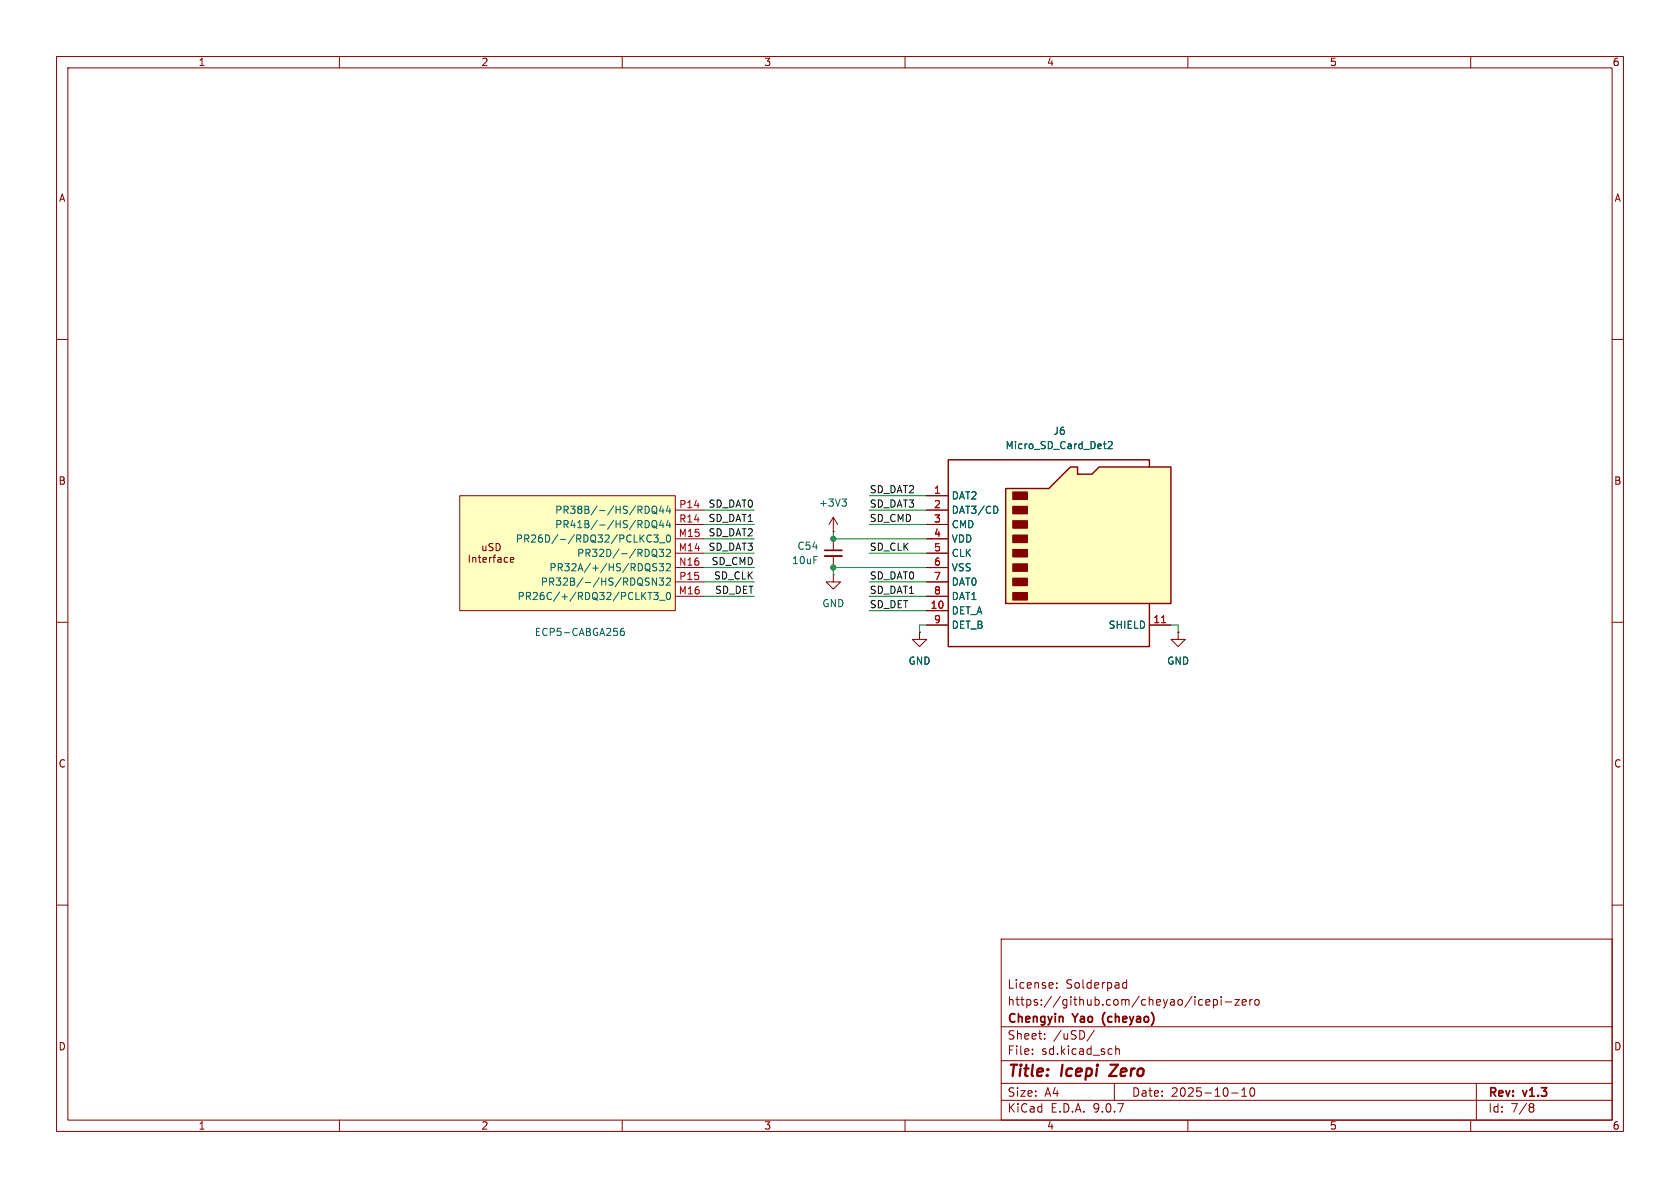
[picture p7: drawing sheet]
<svg xmlns="http://www.w3.org/2000/svg" width="297mm" height="210mm" viewBox="0 0 297 210" stroke-linecap="round" stroke-linejoin="round" font-family="sans-serif">
<g fill="none" stroke="#840000" stroke-width=".18">
<path d="M10 10h277v190h-277zM12 12h273v186h-273zM60 10v2M110 10v2M160 10v2M210 10v2M260 10v2M10 60h2M285 60h2M10 110h2M147.3 101.6v1.3h1.3l-1.3 1.2-1.3-1.2h1.3M147.3 101.6h.1"/>
<path d="M285 110h2M10 160h2M177 166h108v32h-108zM186.8 174.6v.1M186.8 173.8v.1M198.5 174.4l.2 .3 .5-.1M199.2 173.2v1.5M199.2 173.8l-.5-.1-.2 .3M212 177.6h.6M212 176.8h.6M213.2 177.2l.7-.1-.1-.3-.4-.1-.2 .2v.7h.6M214.5 176.8l.5-.1 .2 .3v.4l-.1 .2h-.6"/>
<path d="M214.5 176.7v1.5M215.9 176.2v.1M215.9 176.7v1M216.6 177.1h1.1M218.3 176.7h.8l-.8 1h.8M219.6 177.2l.7-.1-.1-.3-.4-.1-.2 .2 .1 .7h.5M221 176.7v1M221.4 176.7l-.3 .1-.1 .2M222 176.8l.3-.1 .3 .3v.4l-.3 .3-.3-.1-.2-.2v-.4zM285 160h2M60 198v2M110 198v2"/>
<path d="M160 198v2M177 194.5h108M177 191.5h108M177 187.5h108M177 181.5h108M182.5 186.3v.1M182.5 185.5v.1M184.7 183.6v.1M184.7 182.8v.1M193.5 182.1l-1.3 2M197 191.5v3M197.2 184.9v1.5"/>
<path d="M197.2 185.5l.3-.1 .3 .1 .1 .9M210 198v2M217.7 193.2h1.2M219.5 193.8h.9M219.5 192.7l.5-.4v1.5M221.1 192.4l.2-.1a.81 .81 0 0 1 .6 .6 .81 .81 0 0 1-.3 .8l-.1 .1a.81 .81 0 0 1-.4-1.4zM260 198v2M261 191.5v6.5M270.6 195.1l.4 .1 .2 .2-.3 .3M270.6 195.7h.3M270.9 195.7l.2 .2 .1 .4-.2 .2-.4 .1"/>
</g>
<path d="M197.6 188.2l-1.5 2h1.3" fill="none" stroke="#840000" stroke-width=".4"/>
<path d="M177.8 86.4h7.6l3.8-3.8h1.3v1.2h2.5l1.3-1.2h12.7v24.1h-29.2z" fill="#ffffc2"/>
<path d="M177.8 86.4h7.6l3.8-3.8h1.3v1.2h2.5l1.3-1.2h12.7v24.1h-29.2zM203.2 82.6v-1.3h-35.6v33h35.6v-7.6" fill="none" stroke="#840000" stroke-width=".25"/>
<g fill="#840000" stroke="#840000" stroke-width=".25">
<path d="M179.1 87h2.5v1.3h-2.5z"/>
<path d="M179.1 89.5h2.5v1.3h-2.5z"/>
<path d="M179.1 92.1h2.5v1.2h-2.5z"/>
<path d="M179.1 94.6h2.5v1.3h-2.5z"/>
<path d="M179.1 97.2h2.5v1.2h-2.5z"/>
<path d="M179.1 99.7h2.5v1.3h-2.5z"/>
<path d="M179.1 102.2h2.5v1.3h-2.5z"/>
<path d="M179.1 104.8h2.5v1.2h-2.5z"/>
</g>
<path d="M163.8 87.6h3.8M163.8 90.2h3.8M163.8 92.7h3.8M163.8 95.3h3.8M163.8 97.8h3.8M163.8 100.3h3.8M163.8 102.9h3.8M163.8 105.4h3.8M163.8 108h3.8M163.8 110.5h3.8M203.2 110.5h3.8" fill="none" stroke="#840000" stroke-width=".18"/>
<path d="M195.1 78.5h.4M195.4 79.3h.1M195.9 78.2l.5-.2 .2 .4-.7 .9h.7M176.2 89.5l.2 .5-.2 .7" fill="none" stroke="#006464" stroke-width=".18"/>
<path d="M205.3 110.1h.8" fill="none" stroke="#a90000" stroke-width=".18"/>
<path d="M81.3 87.6h38.1v20.4h-38.1z" fill="#ffffc2"/>
<g fill="none" stroke="#840000" stroke-width=".18">
<path d="M81.3 87.6h38.1v20.4h-38.1zM83 98.1v1.3M83.6 98.5v.9M83.6 98.7l.2-.2 .3 .1v.8M84.5 98.5h.5M84.7 98.1v1.1l.3 .2M85.4 96.5v.8h.3l.2-.1M85.4 99l.6-.2-.1-.2-.3-.1-.2 .2v.6h.5M85.9 96.5v.8M86.5 98.5v.9M86.9 98.5l-.4 .3M87.1 98.5h.5"/>
<path d="M87.2 96.1h-.5l-.2 .1v.4l.5 .2 .2 .3-.3 .2h-.5M87.6 98.1l-.3 .2v1.1M87.7 96.1a.64 .64 0 0 1 .7 .6 .64 .64 0 0 1-.7 .6zM88 98.6h.5l.1 .8M88.6 98.8l-.4 .1-.2 .2 .2 .3 .4-.1M89.7 98.6l-.3-.1-.3 .3 .2 .5h.4M90.2 99l.6-.2v-.2l-.4-.1-.2 .2 .1 .6h.5M119.4 90.2h5.1M119.4 92.7h5.1M119.4 95.3h5.1M119.4 97.8h5.1M147.3 94h.1"/>
<path d="M147.3 91.4l-.7 1.3M147.3 91.4l.8 1.3M147.3 91.4v2.6M147.3 95.3v2M147.3 98.3v2M163.8 90.2h3.8M163.8 92.7h3.8M163.8 95.3h3.8M163.8 97.8h3.8M163.8 87.6h3.8M119.4 100.3h5.1M119.4 102.9h5.1"/>
<path d="M119.4 105.4h5.1M162.6 111.8v1.2h-1.3l1.3 1.3 1.2-1.3h-1.2M162.6 111.8h.1M163.8 100.3h3.8M163.8 102.9h3.8M163.8 105.4h3.8M163.8 108h3.8M163.8 110.5h3.8M203.2 110.5h3.8M208.3 111.8v1.2h1.2l-1.2 1.3-1.3-1.3h1.3M208.3 111.8h.1"/>
</g>
<g fill="none" stroke="#006464" stroke-width=".18">
<path d="M195.1 78.5h.4M195.4 79.3h.1M195.9 78.2l.5-.2 .2 .4-.7 .9h.7M114.5 89.5l.3 .5-.3 .7M114.5 92.1l.3 .5-.3 .6M115.1 94.7a.6 .6 0 0 0-.8 .4 .6 .6 0 0 0 .6 .7l.2-.1M115.3 89.7l.3-.2a.43 .43 0 0 1 .5 .4v.4a.42 .42 0 0 1-.4 .5 .42 .42 0 0 1-.4-.5zM115.3 92.2l.3-.2a.43 .43 0 0 1 .5 .4v.5a.42 .42 0 0 1-.4 .4 .42 .42 0 0 1-.4-.4zM115.5 90.4l.7 .5M115.5 93l.7 .4M115.5 98.1l.7 .4M115.6 97.1a.43 .43 0 0 1 .5 .4v.4a.43 .43 0 0 1-.5 .5"/>
<path d="M115.6 94.6h.8l-.5 .4 .4 .2v.5l-.2 .1-.5-.1M116.1 99.7l-.5-.1-.2 .2v.3l.6 .3 .1 .3-.2 .2-.5-.1M116.5 97.1h.8l-.4 .5 .4 .1v.5l-.2 .2-.6-.2M116.5 99.6h.8l-.4 .5 .4 .1v.6l-.2 .1-.6-.1M116.6 96h1M116.9 89.4l-.3 .9h.8M116.9 92l-.3 .9h.8M117.2 89.9v.8M117.2 92.4v.9M117.8 97.2l.5-.1 .2 .4-.8 .9h.8M117.8 99.8l.5-.2 .2 .4-.8 .9h.8M117.9 94.7l.2-.1a.68 .68 0 0 1 .4 .6 .68 .68 0 0 1-.4 .6l-.2-.1-.1-.4z"/>
<path d="M118.1 89.4l-.3 .9h.8M118.1 92l-.3 .9h.8M118.4 89.9v.8M118.4 92.4v.9M148.8 88.2h.8l-.4 .5M149.4 88.7l.2 .2v.3l-.2 .3M176.2 89.5l.2 .5-.2 .7M110.3 111.1h-.4a.86 .86 0 0 0 0 1.2l.4-.1 .1-.4-.3-.2h-.2l-.2 .2M114.3 102.8l.4 .1 .1 .3-.3 .2h-.3M114.3 102.2h.5M114.5 104.7h.8M114.9 104.7v1.3"/>
<path d="M115.6 104.7h.8l-.5 .5 .4 .1v.6l-.2 .1-.5-.1M116.1 102.2v1.2l-.8-1.2v1.2M116.5 102.2h.8l-.4 .5 .4 .1v.5l-.2 .1-.6-.1M116.6 106.1h1M117.8 102.3l.5-.1 .2 .3-.8 .9h.8M117.9 104.8l.2-.1a.68 .68 0 0 1 .4 .7 .68 .68 0 0 1-.4 .6l-.2-.1-.1-.4z"/>
</g>
<path d="M145.8 97.3h3" fill="none" stroke="#840000" stroke-width=".3"/>
<path d="M145.8 98.3h3" fill="none" stroke="#840000" stroke-width=".33"/>
<g fill="none" stroke="#009600" stroke-width=".18">
<path d="M124.5 90.2h8.8M124.5 95.3h8.8M124.5 92.7h8.8M124.5 97.8h8.8M147.3 94v1.3h16.5M153.7 90.2h10.1M153.7 92.7h10.1M153.7 97.8h10.1M153.7 87.6h10.1M124.5 100.3h8.8M124.5 102.9h8.8M124.5 105.4h8.8"/>
<path d="M153.7 102.9h10.1M153.7 108h10.1M153.7 105.4h10.1M163.8 100.3h-16.5v1.3M163.8 110.5h-1.2v1.3M207 110.5h1.3v1.3"/>
</g>
<path d="M205.3 110.1h.8" fill="none" stroke="#a90000" stroke-width=".18"/>
<g fill="#009600" stroke="#009600" stroke-width=".18">
<circle cx="147.3" cy="95.3" r=".46"/>
<circle cx="147.3" cy="100.3" r=".46"/>
</g>
<g font-size="2.8" fill="#840000">
<text x="178" y="190.9">Title:</text>
<text x="187.7" y="190.9">Icepi</text>
<text x="197.1" y="190.9">Zero</text>
</g>
<g font-size="2.1" fill="#840000">
<text x="178" y="178">https://github.com/cheyao/icepi-zero</text>
<text x="178" y="175">License:</text>
<text x="188.4" y="175">Solderpad</text>
<text x="178" y="184">Sheet:</text>
<text x="178" y="181.2">Chengyin</text>
<text x="186.2" y="184">/uSD/</text>
<text x="189.8" y="181.2">Yao</text>
<text x="195.6" y="181.2">(cheyao)</text>
<text x="178" y="186.7">File:</text>
<text x="184.1" y="186.7">sd.kicad_sch</text>
<text x="178" y="196.9">KiCad</text>
<text x="178" y="194.1">Size:</text>
<text x="184.7" y="194.1">A4</text>
<text x="185.7" y="196.9">E.D.A.</text>
<text x="193.3" y="196.9">9.0.7</text>
<text x="200" y="194.1">Date:</text>
<text x="207" y="194.1">2025-10-10</text>
<text x="263" y="194.3">Rev:</text>
<text x="263" y="196.9">Id:</text>
<text x="267.1" y="196.9">7/8</text>
<text x="269.4" y="194.3">v1.3</text>
</g>
<g font-size="1.8" fill="#840000">
<text x="35" y="11.9">1</text>
<text x="85" y="11.9">2</text>
<text x="135" y="11.9">3</text>
<text x="185" y="11.9">4</text>
<text x="235" y="11.9">5</text>
<text x="285" y="11.9">6</text>
<text x="10.3" y="35.9">A</text>
<text x="285.3" y="35.9">A</text>
<text x="10.3" y="85.9">B</text>
<text x="285.3" y="85.9">B</text>
<text x="10.3" y="135.9">C</text>
<text x="285.3" y="135.9">C</text>
<text x="10.3" y="185.9">D</text>
<text x="285.3" y="185.9">D</text>
<text x="35" y="199.9">1</text>
<text x="85" y="199.9">2</text>
<text x="135" y="199.9">3</text>
<text x="185" y="199.9">4</text>
<text x="235" y="199.9">5</text>
<text x="285" y="199.9">6</text>
</g>
<g font-size="1.8" fill="#006464">
<text x="186.1" y="77.1">J6</text>
<text x="177.7" y="79.6">Micro_SD_Card_Det2</text>
<text x="144.7" y="89.8">+3V3</text>
<text x="168.1" y="88.5">DAT2</text>
<text x="98" y="91">PR38B/-/HS/RDQ44</text>
<text x="98" y="93.6">PR41B/-/HS/RDQ44</text>
<text x="168.1" y="91">DAT3/CD</text>
<text x="168.1" y="93.6">CMD</text>
<text x="91.1" y="96.1">PR26D/-/RDQ32/PCLKC3_0</text>
<text x="97" y="101.2">PR32A/+/HS/RDQS32</text>
<text x="101.9" y="98.7">PR32D/-/RDQ32</text>
<text x="139.9" y="99.9">10uF</text>
<text x="140.9" y="97.4">C54</text>
<text x="168.1" y="96.1">VDD</text>
<text x="168.1" y="98.7">CLK</text>
<text x="168.1" y="101.2">VSS</text>
<text x="91.4" y="106.3">PR26C/+/RDQ32/PCLKT3_0</text>
<text x="95.5" y="103.7">PR32B/-/HS/RDQSN32</text>
<text x="145.3" y="107.5">GND</text>
<text x="168.1" y="103.7">DAT0</text>
<text x="168.1" y="106.3">DAT1</text>
<text x="94.4" y="112.6">ECP5-CABGA256</text>
<text x="168.1" y="108.8">DET_A</text>
<text x="168.1" y="111.4">DET_B</text>
<text x="195.9" y="111.4">SHIELD</text>
<text x="160.5" y="117.7">GND</text>
<text x="206.2" y="117.7">GND</text>
</g>
<g font-size="1.8" fill="#a90000">
<text x="120" y="89.9">P14</text>
<text x="165" y="87.4">1</text>
<text x="165" y="89.9">2</text>
<text x="119.9" y="95">M15</text>
<text x="120" y="92.5">R14</text>
<text x="165" y="92.5">3</text>
<text x="165" y="95">4</text>
<text x="119.9" y="97.5">M14</text>
<text x="119.9" y="100.1">N16</text>
<text x="165" y="97.5">5</text>
<text x="165" y="100.1">6</text>
<text x="119.9" y="105.2">M16</text>
<text x="120" y="102.6">P15</text>
<text x="164.4" y="107.7">10</text>
<text x="165" y="102.6">7</text>
<text x="165" y="105.2">8</text>
<text x="165" y="110.2">9</text>
<text x="203.8" y="110.2">11</text>
</g>
<g font-size="1.8" fill="#0f0f0f">
<text x="125.2" y="89.8">SD_DAT0</text>
<text x="153.7" y="87.3">SD_DAT2</text>
<text x="153.7" y="89.8">SD_DAT3</text>
<text x="125.2" y="94.9">SD_DAT2</text>
<text x="125.2" y="92.4">SD_DAT1</text>
<text x="153.7" y="92.4">SD_CMD</text>
<text x="125.2" y="97.4">SD_DAT3</text>
<text x="125.7" y="100">SD_CMD</text>
<text x="153.7" y="97.4">SD_CLK</text>
<text x="126.1" y="102.5">SD_CLK</text>
<text x="126.3" y="105.1">SD_DET</text>
<text x="153.7" y="107.6">SD_DET</text>
<text x="153.7" y="102.5">SD_DAT0</text>
<text x="153.7" y="105.1">SD_DAT1</text>
</g>
</svg>
